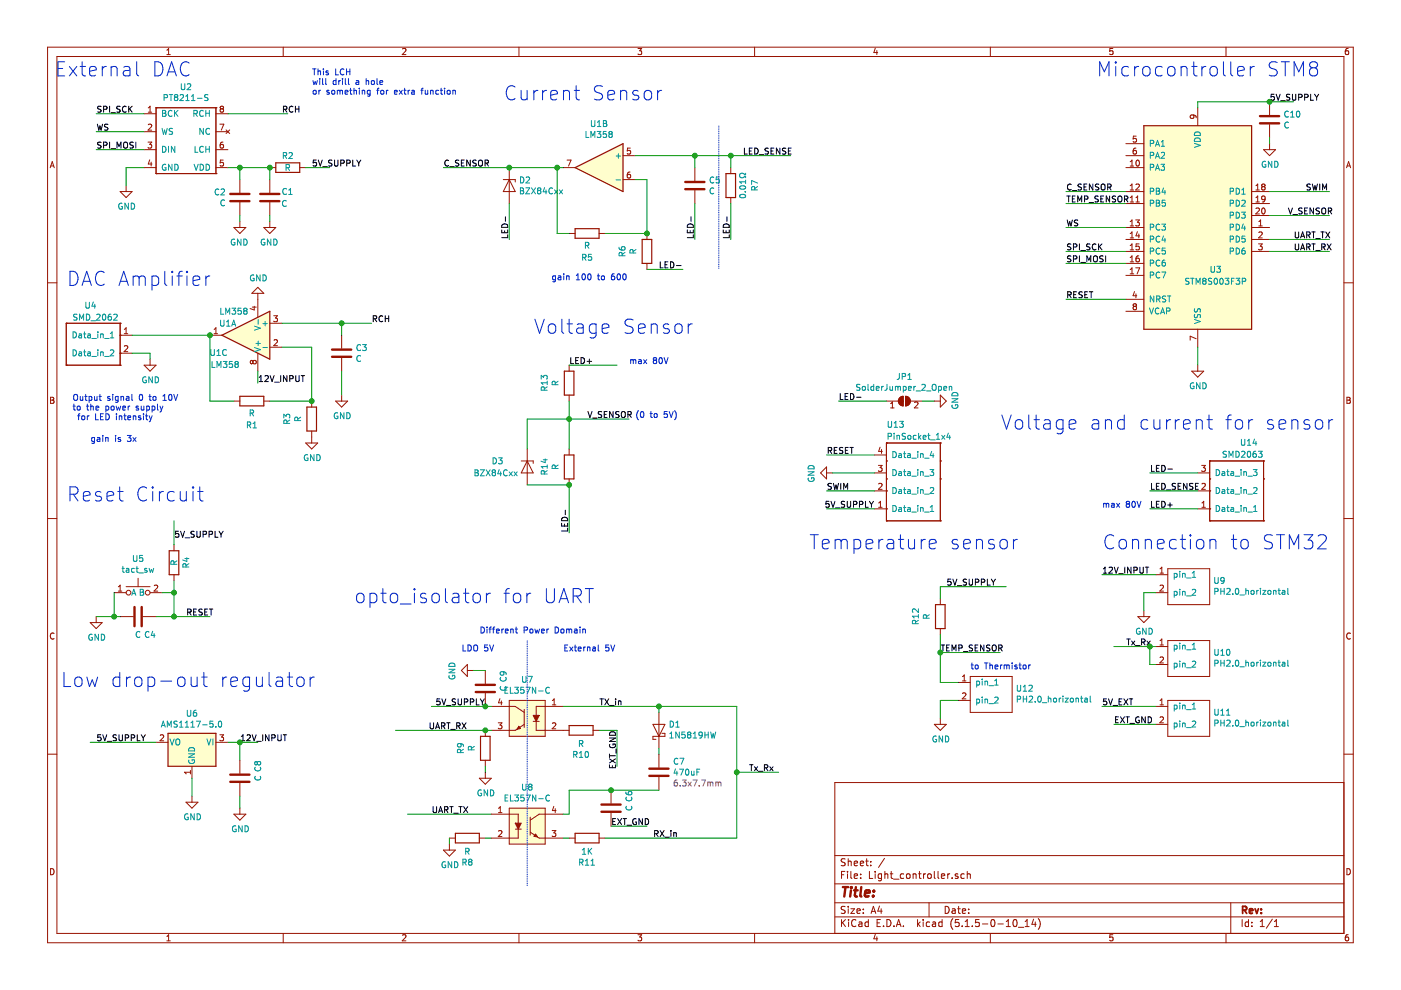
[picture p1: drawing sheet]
EESchema Schematic File Version 4
EELAYER 30 0
EELAYER END
$Descr A4 11693 8268
encoding utf-8
Sheet 1 1
Title ""
Date ""
Rev ""
Comp ""
Comment1 ""
Comment2 ""
Comment3 ""
Comment4 ""
$EndDescr
$Comp
L power:GND #PWR04
U 1 1
P 1050 1550
F 0 "#PWR04" H 1050 1300 50  0001 C CNN
F 1 "GND" H 1055 1377 50  0000 C CNN
F 2 "" H 1050 1550 50  0001 C CNN
F 3 "" H 1050 1550 50  0001 C CNN
	1    1050 1550
	1    0    0    -1  
$EndComp
Wire Wire Line
	1200 1400 1050 1400
Wire Wire Line
	1050 1400 1050 1550
Wire Wire Line
	3100 2700 2850 2700
$Comp
L Device:R R1
U 1 1
P 2100 3350
F 0 "R1" V 2300 3350 50  0000 C CNN
F 1 "R" V 2200 3350 50  0000 C CNN
F 2 "Resistor_SMD:R_0603_1608Metric" V 2030 3350 50  0001 C CNN
F 3 "~" H 2100 3350 50  0001 C CNN
	1    2100 3350
	0    1    1    0   
$EndComp
Wire Wire Line
	1750 2800 1750 3350
Wire Wire Line
	1750 3350 1950 3350
Wire Wire Line
	2250 3350 2600 3350
Wire Wire Line
	2600 2900 2350 2900
Wire Wire Line
	2600 2900 2600 3350
$Comp
L power:GND #PWR05
U 1 1
P 2600 3650
F 0 "#PWR05" H 2600 3400 50  0001 C CNN
F 1 "GND" H 2605 3477 50  0000 C CNN
F 2 "" H 2600 3650 50  0001 C CNN
F 3 "" H 2600 3650 50  0001 C CNN
	1    2600 3650
	1    0    0    -1  
$EndComp
$Comp
L Device:C C3
U 1 1
P 2850 2950
F 0 "C3" H 2965 2996 50  0000 L CNN
F 1 "C" H 2965 2905 50  0000 L CNN
F 2 "Capacitor_SMD:C_0805_2012Metric" H 2888 2800 50  0001 C CNN
F 3 "~" H 2850 2950 50  0001 C CNN
	1    2850 2950
	1    0    0    -1  
$EndComp
Wire Wire Line
	2850 3300 2850 3100
$Comp
L power:GND #PWR08
U 1 1
P 2850 3300
F 0 "#PWR08" H 2850 3050 50  0001 C CNN
F 1 "GND" H 2855 3127 50  0000 C CNN
F 2 "" H 2850 3300 50  0001 C CNN
F 3 "" H 2850 3300 50  0001 C CNN
	1    2850 3300
	1    0    0    -1  
$EndComp
Wire Wire Line
	2850 2800 2850 2700
$Comp
L Device:R R3
U 1 1
P 2600 3500
F 0 "R3" V 2393 3500 50  0000 C CNN
F 1 "R" V 2484 3500 50  0000 C CNN
F 2 "Resistor_SMD:R_0603_1608Metric" V 2530 3500 50  0001 C CNN
F 3 "~" H 2600 3500 50  0001 C CNN
	1    2600 3500
	1    0    0    -1  
$EndComp
Wire Wire Line
	10000 2900 10000 3050
$Comp
L power:GND #PWR09
U 1 1
P 10000 3050
F 0 "#PWR09" H 10000 2800 50  0001 C CNN
F 1 "GND" H 10005 2877 50  0000 C CNN
F 2 "" H 10000 3050 50  0001 C CNN
F 3 "" H 10000 3050 50  0001 C CNN
	1    10000 3050
	1    0    0    -1  
$EndComp
Wire Wire Line
	10600 2000 11100 2000
Wire Wire Line
	10600 2100 11100 2100
Text Label 10800 2000 0    50   ~ 0
UART_TX
Text Label 10800 2100 0    50   ~ 0
UART_RX
Text Label 8900 2100 0    50   ~ 0
SPI_SCK
Text Label 8900 2200 0    50   ~ 0
SPI_MOSI
Wire Wire Line
	1200 1250 800  1250
Text Label 800  1250 0    50   ~ 0
SPI_MOSI
Text Label 10900 1600 0    50   ~ 0
SWIM
Wire Wire Line
	1600 6500 1600 6650
$Comp
L power:GND #PWR0102
U 1 1
P 1600 6650
F 0 "#PWR0102" H 1600 6400 50  0001 C CNN
F 1 "GND" H 1605 6477 50  0000 C CNN
F 2 "" H 1600 6650 50  0001 C CNN
F 3 "" H 1600 6650 50  0001 C CNN
	1    1600 6650
	1    0    0    -1  
$EndComp
Wire Wire Line
	10800 850  10600 850 
Wire Wire Line
	1300 6200 750  6200
Text Label 800  6200 0    50   ~ 0
5V_SUPPLY
Text Label 10600 850  0    50   ~ 0
5V_SUPPLY
$Comp
L Device:R R2
U 1 1
P 2400 1400
F 0 "R2" V 2300 1400 50  0000 C CNN
F 1 "R" V 2400 1400 50  0000 C CNN
F 2 "Resistor_SMD:R_0603_1608Metric" V 2330 1400 50  0001 C CNN
F 3 "~" H 2400 1400 50  0001 C CNN
	1    2400 1400
	0    -1   1    0   
$EndComp
$Comp
L Device:C C1
U 1 1
P 2250 1650
F 0 "C1" H 2050 1700 50  0000 L CNN
F 1 "C" H 2100 1600 50  0000 L CNN
F 2 "Capacitor_SMD:C_0805_2012Metric" H 2288 1500 50  0001 C CNN
F 3 "~" H 2250 1650 50  0001 C CNN
	1    2250 1650
	-1   0    0    -1  
$EndComp
$Comp
L Device:C C2
U 1 1
P 2000 1650
F 0 "C2" H 2115 1696 50  0000 L CNN
F 1 "C" H 2115 1605 50  0000 L CNN
F 2 "Capacitor_SMD:C_0805_2012Metric" H 2038 1500 50  0001 C CNN
F 3 "~" H 2000 1650 50  0001 C CNN
	1    2000 1650
	-1   0    0    -1  
$EndComp
Wire Wire Line
	2250 1400 2250 1500
Wire Wire Line
	2000 1400 2000 1500
$Comp
L power:GND #PWR06
U 1 1
P 2250 1850
F 0 "#PWR06" H 2250 1600 50  0001 C CNN
F 1 "GND" H 2255 1677 50  0000 C CNN
F 2 "" H 2250 1850 50  0001 C CNN
F 3 "" H 2250 1850 50  0001 C CNN
	1    2250 1850
	-1   0    0    -1  
$EndComp
$Comp
L power:GND #PWR07
U 1 1
P 2000 1850
F 0 "#PWR07" H 2000 1600 50  0001 C CNN
F 1 "GND" H 2005 1677 50  0000 C CNN
F 2 "" H 2000 1850 50  0001 C CNN
F 3 "" H 2000 1850 50  0001 C CNN
	1    2000 1850
	-1   0    0    -1  
$EndComp
Text Label 3100 2700 0    50   ~ 0
RCH
Wire Wire Line
	1900 950  2400 950 
Text Label 2350 950  0    50   ~ 0
RCH
Wire Wire Line
	2350 2700 2850 2700
Connection ~ 2850 2700
Text Notes 2600 800  0    50   ~ 0
This LCH \nwill drill a hole \nor something for extra function\n
Text Notes 600  3600 0    50   ~ 0
Output signal 0 to 10V\nto the power supply\n for LED intensity\n\n
Text Notes 550  2400 0    118  ~ 0
DAC Amplifier
Text Notes 750  3700 0    50   ~ 0
gain is 3x\n
Wire Wire Line
	10600 1800 11100 1800
Wire Wire Line
	10600 1600 11100 1600
Wire Wire Line
	8900 1600 9400 1600
Wire Wire Line
	8900 2100 9400 2100
Wire Wire Line
	8900 2200 9400 2200
$Comp
L Device:R R4
U 1 1
P 1450 4700
F 0 "R4" V 1550 4700 50  0000 C CNN
F 1 "R" V 1450 4700 50  0000 C CNN
F 2 "Resistor_SMD:R_0603_1608Metric" V 1380 4700 50  0001 C CNN
F 3 "~" H 1450 4700 50  0001 C CNN
	1    1450 4700
	1    0    0    -1  
$EndComp
Text Label 1450 4500 0    50   ~ 0
5V_SUPPLY
Wire Wire Line
	1450 4550 1450 4350
$Comp
L power:GND #PWR0106
U 1 1
P 800 5150
F 0 "#PWR0106" H 800 4900 50  0001 C CNN
F 1 "GND" H 805 4977 50  0000 C CNN
F 2 "" H 800 5150 50  0001 C CNN
F 3 "" H 800 5150 50  0001 C CNN
	1    800  5150
	1    0    0    -1  
$EndComp
Wire Wire Line
	1450 4950 1450 4850
Text Label 8900 1600 0    50   ~ 0
C_SENSOR
Wire Wire Line
	9400 2500 8900 2500
Text Notes 550  4200 0    118  ~ 0
Reset Circuit
Text Label 8900 2500 0    50   ~ 0
RESET
Text Label 10750 1800 0    50   ~ 0
V_SENSOR
Wire Wire Line
	1350 4950 1450 4950
Wire Wire Line
	1300 5150 1450 5150
Wire Wire Line
	1450 5150 1450 4950
Connection ~ 1450 4950
Wire Wire Line
	1450 5150 1750 5150
Connection ~ 1450 5150
Text Label 1550 5150 0    50   ~ 0
RESET
$Comp
L Custom_Library:PT8211 U2
U 1 1
P 1450 800
F 0 "U2" H 1550 875 50  0000 C CNN
F 1 "PT8211-S" H 1550 784 50  0000 C CNN
F 2 "Package_SO:SOP-8_3.9x4.9mm_P1.27mm" H 1450 800 50  0001 C CNN
F 3 "https://www.futurlec.com/Datasheet/Others/PT8211.pdf" H 1450 800 50  0001 C CNN
	1    1450 800 
	1    0    0    -1  
$EndComp
Wire Wire Line
	1200 950  800  950 
Wire Wire Line
	800  1100 1200 1100
Text Label 800  1100 0    50   ~ 0
WS
Text Label 800  950  0    50   ~ 0
SPI_SCK
Wire Wire Line
	2000 1400 2250 1400
Connection ~ 2250 1400
Wire Wire Line
	2550 1400 2750 1400
Text Label 2600 1400 0    50   ~ 0
5V_SUPPLY
Connection ~ 2600 3350
$Comp
L Device:R R5
U 1 1
P 4900 1950
F 0 "R5" V 5100 1950 50  0000 C CNN
F 1 "R" V 5000 1950 50  0000 C CNN
F 2 "Resistor_SMD:R_0603_1608Metric" V 4830 1950 50  0001 C CNN
F 3 "~" H 4900 1950 50  0001 C CNN
	1    4900 1950
	0    1    1    0   
$EndComp
Wire Wire Line
	5050 1950 5400 1950
Wire Wire Line
	5400 1500 5400 1950
$Comp
L Device:R R6
U 1 1
P 5400 2100
F 0 "R6" V 5193 2100 50  0000 C CNN
F 1 "R" V 5284 2100 50  0000 C CNN
F 2 "Resistor_SMD:R_0603_1608Metric" V 5330 2100 50  0001 C CNN
F 3 "~" H 5400 2100 50  0001 C CNN
	1    5400 2100
	1    0    0    -1  
$EndComp
Connection ~ 5400 1950
Wire Wire Line
	5400 1500 5300 1500
$Comp
L Device:C C5
U 1 1
P 5800 1550
F 0 "C5" H 5915 1596 50  0000 L CNN
F 1 "C" H 5915 1505 50  0000 L CNN
F 2 "Capacitor_SMD:C_0805_2012Metric" H 5838 1400 50  0001 C CNN
F 3 "~" H 5800 1550 50  0001 C CNN
	1    5800 1550
	1    0    0    -1  
$EndComp
Wire Wire Line
	5800 1400 5800 1300
Wire Wire Line
	5300 1300 5800 1300
Wire Wire Line
	4750 1950 4650 1950
Wire Wire Line
	4650 1950 4650 1400
Wire Wire Line
	4650 1400 4700 1400
Text Notes 4600 2350 0    50   ~ 0
gain 100 to 600
Wire Wire Line
	6100 1400 6100 1300
Wire Wire Line
	6100 1300 5800 1300
Connection ~ 5800 1300
Wire Wire Line
	6100 1300 6600 1300
Connection ~ 6100 1300
$Comp
L Device:R R7
U 1 1
P 6100 1550
F 0 "R7" V 6300 1550 50  0000 C CNN
F 1 "0.01Ω" V 6200 1550 50  0000 C CNN
F 2 "Resistor_SMD:R_1210_3225Metric" V 6030 1550 50  0001 C CNN
F 3 "~" H 6100 1550 50  0001 C CNN
	1    6100 1550
	1    0    0    1   
$EndComp
Wire Notes Line
	6000 1050 6000 2250
Wire Wire Line
	2250 1800 2250 1850
Wire Wire Line
	2000 1800 2000 1850
Wire Wire Line
	2000 1400 1900 1400
Connection ~ 2000 1400
$Comp
L Amplifier_Operational:LM358 U1
U 3 1
P 2250 2800
F 0 "U1" H 1900 2950 50  0000 R CNN
F 1 "LM358" H 2000 3050 50  0000 R CNN
F 2 "Package_SO:SOIC-8_3.9x4.9mm_P1.27mm" H 2250 2800 50  0001 C CNN
F 3 "http://www.ti.com/lit/ds/symlink/lm2904-n.pdf" H 2250 2800 50  0001 C CNN
	3    2250 2800
	1    0    0    1   
$EndComp
Text Notes 4200 850  0    118  ~ 0
Current Sensor
$Comp
L Amplifier_Operational:LM358 U1
U 1 1
P 2050 2800
F 0 "U1" H 2200 2900 50  0000 C CNN
F 1 "LM358" H 2150 3000 50  0000 C CNN
F 2 "Package_SO:SOIC-8_3.9x4.9mm_P1.27mm" H 2050 2800 50  0001 C CNN
F 3 "http://www.ti.com/lit/ds/symlink/lm2904-n.pdf" H 2050 2800 50  0001 C CNN
	1    2050 2800
	-1   0    0    -1  
$EndComp
$Comp
L power:GND #PWR0110
U 1 1
P 2150 2500
F 0 "#PWR0110" H 2150 2250 50  0001 C CNN
F 1 "GND" H 2155 2327 50  0000 C CNN
F 2 "" H 2150 2500 50  0001 C CNN
F 3 "" H 2150 2500 50  0001 C CNN
	1    2150 2500
	1    0    0    1   
$EndComp
Wire Wire Line
	3750 7000 3750 7050
$Comp
L Device:R R8
U 1 1
P 3900 7000
F 0 "R8" V 3693 7000 50  0000 C CNN
F 1 "R" V 3784 7000 50  0000 C CNN
F 2 "Resistor_SMD:R_0603_1608Metric" V 3830 7000 50  0001 C CNN
F 3 "~" H 3900 7000 50  0001 C CNN
	1    3900 7000
	0    -1   -1   0   
$EndComp
Text Label 5000 5900 0    50   ~ 0
TX_in
Wire Wire Line
	4100 6100 4050 6100
Text Label 3900 6100 2    50   ~ 0
UART_RX
Wire Wire Line
	4100 7000 4050 7000
$Comp
L power:GND #PWR0101
U 1 1
P 3750 7050
F 0 "#PWR0101" H 3750 6800 50  0001 C CNN
F 1 "GND" H 3755 6877 50  0000 C CNN
F 2 "" H 3750 7050 50  0001 C CNN
F 3 "" H 3750 7050 50  0001 C CNN
	1    3750 7050
	1    0    0    -1  
$EndComp
Wire Wire Line
	3400 6800 4100 6800
Text Label 3600 6800 0    50   ~ 0
UART_TX
Text Notes 4000 5300 0    50   ~ 0
Different Power Domain
Text Notes 3850 5450 0    50   ~ 0
LDO 5V
Text Notes 4700 5450 0    50   ~ 0
External 5V
Wire Wire Line
	4050 6400 4050 6450
$Comp
L Device:R R9
U 1 1
P 4050 6250
F 0 "R9" V 3843 6250 50  0000 C CNN
F 1 "R" V 3934 6250 50  0000 C CNN
F 2 "Resistor_SMD:R_0603_1608Metric" V 3980 6250 50  0001 C CNN
F 3 "~" H 4050 6250 50  0001 C CNN
	1    4050 6250
	1    0    0    -1  
$EndComp
$Comp
L power:GND #PWR0105
U 1 1
P 4050 6450
F 0 "#PWR0105" H 4050 6200 50  0001 C CNN
F 1 "GND" H 4055 6277 50  0000 C CNN
F 2 "" H 4050 6450 50  0001 C CNN
F 3 "" H 4050 6450 50  0001 C CNN
	1    4050 6450
	1    0    0    -1  
$EndComp
Connection ~ 4050 6100
Wire Wire Line
	3300 6100 4050 6100
Wire Wire Line
	5500 6250 5500 6300
Wire Wire Line
	4750 7000 4700 7000
$Comp
L Device:R R11
U 1 1
P 4900 7000
F 0 "R11" V 4693 7000 50  0000 C CNN
F 1 "1K" V 4784 7000 50  0000 C CNN
F 2 "Resistor_SMD:R_0603_1608Metric" V 4830 7000 50  0001 C CNN
F 3 "~" H 4900 7000 50  0001 C CNN
	1    4900 7000
	0    -1   -1   0   
$EndComp
Text Label 5450 7000 0    50   ~ 0
RX_in
$Comp
L Device:C C7
U 1 1
P 5500 6450
F 0 "C7" H 5615 6541 50  0000 L CNN
F 1 "470uF" H 5615 6450 50  0000 L CNN
F 2 "Capacitor_SMD:CP_Elec_6.3x7.7" H 5538 6300 50  0001 C CNN
F 3 "~" H 5500 6450 50  0001 C CNN
F 4 "6.3x7.7mm" H 5615 6359 50  0000 L CNN "size"
	1    5500 6450
	1    0    0    -1  
$EndComp
Wire Wire Line
	4700 6800 4750 6800
Wire Wire Line
	4750 6800 4750 6600
Wire Wire Line
	4750 6600 5100 6600
Wire Wire Line
	5400 6900 5100 6900
Text Label 5100 6900 0    50   ~ 0
EXT_GND
Wire Wire Line
	5150 6400 5150 6100
Text Label 5150 6100 3    50   ~ 0
EXT_GND
$Comp
L Device:R R10
U 1 1
P 4850 6100
F 0 "R10" V 4643 6100 50  0000 C CNN
F 1 "R" V 4734 6100 50  0000 C CNN
F 2 "Resistor_SMD:R_0603_1608Metric" V 4780 6100 50  0001 C CNN
F 3 "~" H 4850 6100 50  0001 C CNN
	1    4850 6100
	0    -1   -1   0   
$EndComp
Wire Wire Line
	5150 6100 5000 6100
Wire Wire Line
	5050 7000 6150 7000
Wire Wire Line
	6150 5900 6150 6450
Text Label 4050 5900 2    50   ~ 0
5V_SUPPLY
$Comp
L Custom_Library:EL357N-C U8
U 1 1
P 4400 6650
F 0 "U8" H 4400 6725 50  0000 C CNN
F 1 "EL357N-C" H 4400 6634 50  0000 C CNN
F 2 "Package_SO:SOP-4_3.8x4.1mm_P2.54mm" H 4400 6650 50  0001 C CNN
F 3 "" H 4400 6650 50  0001 C CNN
	1    4400 6650
	1    0    0    -1  
$EndComp
Wire Wire Line
	3600 5900 4050 5900
$Comp
L Custom_Library:EL357N-C U7
U 1 1
P 4400 5750
F 0 "U7" H 4400 5825 50  0000 C CNN
F 1 "EL357N-C" H 4400 5734 50  0000 C CNN
F 2 "Package_SO:SOP-4_3.8x4.1mm_P2.54mm" H 4400 5750 50  0001 C CNN
F 3 "" H 4400 5750 50  0001 C CNN
	1    4400 5750
	-1   0    0    -1  
$EndComp
Wire Wire Line
	800  5150 950  5150
Wire Wire Line
	950  5150 1000 5150
Connection ~ 950  5150
Wire Wire Line
	950  4950 950  5150
$Comp
L Custom_Library:tact_sw U5
U 1 1
P 1150 4800
F 0 "U5" H 1150 4935 50  0000 C CNN
F 1 "tact_sw" H 1150 4844 50  0000 C CNN
F 2 "Button_Switch_SMD:SW_SPST_SKQG_WithStem" H 1150 4800 50  0001 C CNN
F 3 "" H 1150 4800 50  0001 C CNN
	1    1150 4800
	1    0    0    -1  
$EndComp
Wire Wire Line
	5100 6600 5500 6600
Connection ~ 5100 6600
$Comp
L Custom_Library:SMD_2062 U4
U 1 1
P 850 2650
F 0 "U4" H 700 2750 50  0000 L CNN
F 1 "SMD_2062" H 600 2650 50  0000 L CNN
F 2 "Custom_footprint_lib:LEDSMD2062" H 850 2650 50  0001 C CNN
F 3 "" H 850 2650 50  0001 C CNN
	1    850  2650
	1    0    0    -1  
$EndComp
Wire Wire Line
	1750 2800 1100 2800
Connection ~ 1750 2800
$Comp
L power:GND #PWR0111
U 1 1
P 1250 3000
F 0 "#PWR0111" H 1250 2750 50  0001 C CNN
F 1 "GND" H 1255 2827 50  0000 C CNN
F 2 "" H 1250 3000 50  0001 C CNN
F 3 "" H 1250 3000 50  0001 C CNN
	1    1250 3000
	1    0    0    -1  
$EndComp
Wire Wire Line
	1100 2950 1250 2950
Wire Wire Line
	1250 2950 1250 3000
$Comp
L Custom_Library:PH2.0_horizontal U10
U 1 1
P 9900 5300
F 0 "U10" H 10128 5151 50  0000 L CNN
F 1 "PH2.0_horizontal" H 10128 5060 50  0000 L CNN
F 2 "Connector_JST:JST_PH_S2B-PH-SM4-TB_1x02-1MP_P2.00mm_Horizontal" H 9900 5300 50  0001 C CNN
F 3 "" H 9900 5300 50  0001 C CNN
	1    9900 5300
	1    0    0    -1  
$EndComp
$Comp
L Custom_Library:PH2.0_horizontal U11
U 1 1
P 9900 5800
F 0 "U11" H 10128 5651 50  0000 L CNN
F 1 "PH2.0_horizontal" H 10128 5560 50  0000 L CNN
F 2 "Connector_JST:JST_PH_S2B-PH-SM4-TB_1x02-1MP_P2.00mm_Horizontal" H 9900 5800 50  0001 C CNN
F 3 "" H 9900 5800 50  0001 C CNN
	1    9900 5800
	1    0    0    -1  
$EndComp
Wire Wire Line
	6150 6450 6500 6450
Connection ~ 6150 6450
Wire Wire Line
	6150 6450 6150 7000
Text Label 6250 6450 0    50   ~ 0
Tx_Rx
Wire Wire Line
	9300 5400 9600 5400
Text Label 9400 5400 0    50   ~ 0
Tx_Rx
Text Label 9300 6050 0    50   ~ 0
EXT_GND
Wire Wire Line
	9300 6050 9650 6050
Wire Notes Line
	4400 5350 4400 7400
Text Notes 2950 5050 0    118  ~ 0
opto_isolator for UART
Wire Wire Line
	9650 5900 9200 5900
Text Label 9200 5900 0    50   ~ 0
5V_EXT
Text Notes 9200 4600 0    118  ~ 0
Connection to STM32
Text Notes 450  650  0    118  ~ 0
External DAC
Text Notes 500  5750 0    118  ~ 0
Low drop-out regulator
Text Notes 9150 650  0    118  ~ 0
Microcontroller STM8
Wire Wire Line
	4700 5900 5500 5900
$Comp
L Diode:1N5819 D1
U 1 1
P 5500 6100
F 0 "D1" V 5546 6021 50  0000 R CNN
F 1 "1N5819HW" V 5455 6021 50  0000 R CNN
F 2 "Diode_SMD:D_SOD-123" H 5500 5925 50  0001 C CNN
F 3 "http://www.vishay.com/docs/88525/1n5817.pdf" H 5500 6100 50  0001 C CNN
	1    5500 6100
	0    -1   -1   0   
$EndComp
Wire Wire Line
	5500 5950 5500 5900
Connection ~ 5500 5900
Wire Wire Line
	5500 5900 6150 5900
$Comp
L Device:C C4
U 1 1
P 1150 5150
F 0 "C4" V 1300 5250 50  0000 C CNN
F 1 "C" V 1300 5150 50  0000 C CNN
F 2 "Capacitor_SMD:C_0805_2012Metric" H 1188 5000 50  0001 C CNN
F 3 "~" H 1150 5150 50  0001 C CNN
	1    1150 5150
	0    1    1    0   
$EndComp
$Comp
L Device:C C6
U 1 1
P 5100 6750
F 0 "C6" V 5250 6850 50  0000 C CNN
F 1 "C" V 5250 6750 50  0000 C CNN
F 2 "Capacitor_SMD:C_0805_2012Metric" H 5138 6600 50  0001 C CNN
F 3 "~" H 5100 6750 50  0001 C CNN
	1    5100 6750
	1    0    0    -1  
$EndComp
Wire Wire Line
	9650 5550 9600 5550
Wire Wire Line
	9600 5550 9600 5400
Connection ~ 9600 5400
Wire Wire Line
	9600 5400 9650 5400
Wire Wire Line
	9550 4950 9550 5100
$Comp
L power:GND #PWR02
U 1 1
P 9550 5100
F 0 "#PWR02" H 9550 4850 50  0001 C CNN
F 1 "GND" H 9555 4927 50  0000 C CNN
F 2 "" H 9550 5100 50  0001 C CNN
F 3 "" H 9550 5100 50  0001 C CNN
	1    9550 5100
	1    0    0    -1  
$EndComp
Wire Wire Line
	9650 4950 9550 4950
Wire Wire Line
	1900 6200 2000 6200
Text Label 2000 6200 0    50   ~ 0
12V_INPUT
Wire Wire Line
	9650 4800 9200 4800
Text Label 9200 4800 0    50   ~ 0
12V_INPUT
Wire Wire Line
	2150 3100 2150 3200
Text Label 2150 3200 0    50   ~ 0
12V_INPUT
Text Notes 6750 4600 0    118  ~ 0
Temperature sensor
Wire Wire Line
	8400 4900 7850 4900
Text Label 7900 4900 0    50   ~ 0
5V_SUPPLY
$Comp
L Device:R R12
U 1 1
P 7850 5150
F 0 "R12" V 7643 5150 50  0000 C CNN
F 1 "R" V 7734 5150 50  0000 C CNN
F 2 "Resistor_SMD:R_0603_1608Metric" V 7780 5150 50  0001 C CNN
F 3 "~" H 7850 5150 50  0001 C CNN
	1    7850 5150
	1    0    0    -1  
$EndComp
Wire Wire Line
	7850 4900 7850 5000
$Comp
L power:GND #PWR01
U 1 1
P 7850 6000
F 0 "#PWR01" H 7850 5750 50  0001 C CNN
F 1 "GND" H 7855 5827 50  0000 C CNN
F 2 "" H 7850 6000 50  0001 C CNN
F 3 "" H 7850 6000 50  0001 C CNN
	1    7850 6000
	1    0    0    -1  
$EndComp
Wire Wire Line
	7850 5450 8350 5450
Text Label 7850 5450 0    50   ~ 0
TEMP_SENSOR
$Comp
L Amplifier_Operational:LM358 U1
U 2 1
P 5000 1400
F 0 "U1" H 5000 1767 50  0000 C CNN
F 1 "LM358" H 5000 1676 50  0000 C CNN
F 2 "Package_SO:SOIC-8_3.9x4.9mm_P1.27mm" H 5000 1400 50  0001 C CNN
F 3 "http://www.ti.com/lit/ds/symlink/lm2904-n.pdf" H 5000 1400 50  0001 C CNN
	2    5000 1400
	-1   0    0    -1  
$EndComp
$Comp
L Custom_Library:PH2.0_horizontal U9
U 1 1
P 9900 4700
F 0 "U9" H 10128 4551 50  0000 L CNN
F 1 "PH2.0_horizontal" H 10128 4460 50  0000 L CNN
F 2 "Connector_JST:JST_PH_S2B-PH-SM4-TB_1x02-1MP_P2.00mm_Horizontal" H 9900 4700 50  0001 C CNN
F 3 "" H 9900 4700 50  0001 C CNN
	1    9900 4700
	1    0    0    -1  
$EndComp
$Comp
L Custom_Library:PH2.0_horizontal U12
U 1 1
P 8250 5600
F 0 "U12" H 8478 5451 50  0000 L CNN
F 1 "PH2.0_horizontal" H 8478 5360 50  0000 L CNN
F 2 "Connector_JST:JST_PH_S2B-PH-SM4-TB_1x02-1MP_P2.00mm_Horizontal" H 8250 5600 50  0001 C CNN
F 3 "" H 8250 5600 50  0001 C CNN
	1    8250 5600
	1    0    0    -1  
$EndComp
Wire Wire Line
	7850 5700 8000 5700
Wire Wire Line
	7850 5300 7850 5450
Wire Wire Line
	8000 5850 7850 5850
Wire Wire Line
	7850 5850 7850 6000
Text Notes 8100 5600 0    50   ~ 0
to Thermistor
$Comp
L Regulator_Linear:AMS1117-5.0 U6
U 1 1
P 1600 6200
F 0 "U6" H 1600 6442 50  0000 C CNN
F 1 "AMS1117-5.0" H 1600 6351 50  0000 C CNN
F 2 "Package_TO_SOT_SMD:SOT-223-3_TabPin2" H 1600 6400 50  0001 C CNN
F 3 "http://www.advanced-monolithic.com/pdf/ds1117.pdf" H 1700 5950 50  0001 C CNN
	1    1600 6200
	-1   0    0    -1  
$EndComp
Connection ~ 7850 5450
Wire Wire Line
	7850 5450 7850 5700
$Comp
L Custom_Library:SMD2063 U14
U 1 1
P 10350 4450
F 0 "U14" H 10350 3700 50  0000 R CNN
F 1 "SMD2063" H 10500 3800 50  0000 R CNN
F 2 "Custom_footprint_lib:SMD2063" H 10350 4450 50  0001 C CNN
F 3 "" H 10350 4450 50  0001 C CNN
	1    10350 4450
	-1   0    0    1   
$EndComp
Text Label 9600 3950 0    50   ~ 0
LED-
Text Label 9600 4250 0    50   ~ 0
LED+
Text Label 9600 4100 0    50   ~ 0
LED_SENSE
Wire Wire Line
	9600 4100 10000 4100
Wire Wire Line
	9600 4250 10000 4250
Wire Wire Line
	9600 3950 10000 3950
Wire Wire Line
	6100 1700 6100 2000
Text Label 6100 2000 1    50   ~ 0
LED-
Text Label 6200 1300 0    50   ~ 0
LED_SENSE
Text Notes 8350 3600 0    118  ~ 0
Voltage and current for sensor
$Comp
L Device:R R13
U 1 1
P 4750 3200
F 0 "R13" V 4543 3200 50  0000 C CNN
F 1 "R" V 4634 3200 50  0000 C CNN
F 2 "Resistor_SMD:R_0603_1608Metric" V 4680 3200 50  0001 C CNN
F 3 "~" H 4750 3200 50  0001 C CNN
	1    4750 3200
	1    0    0    -1  
$EndComp
Text Notes 4450 2800 0    118  ~ 0
Voltage Sensor
Text Label 4750 3050 0    50   ~ 0
LED+
Wire Wire Line
	4750 3050 5150 3050
$Comp
L Device:R R14
U 1 1
P 4750 3900
F 0 "R14" V 4543 3900 50  0000 C CNN
F 1 "R" V 4634 3900 50  0000 C CNN
F 2 "Resistor_SMD:R_0603_1608Metric" V 4680 3900 50  0001 C CNN
F 3 "~" H 4750 3900 50  0001 C CNN
	1    4750 3900
	1    0    0    -1  
$EndComp
Wire Wire Line
	4750 3500 5250 3500
Text Label 4900 3500 0    50   ~ 0
V_SENSOR
Wire Wire Line
	4750 3350 4750 3500
Connection ~ 4750 3500
Wire Wire Line
	4750 3500 4750 3750
Text Label 4750 4450 1    50   ~ 0
LED-
Wire Wire Line
	4750 4450 4750 4050
Text Notes 5250 3050 0    50   ~ 0
max 80V
Text Notes 9200 4250 0    50   ~ 0
max 80V
Text Notes 5300 3500 0    50   ~ 0
(0 to 5V)\n
Wire Wire Line
	4400 4050 4750 4050
Connection ~ 4750 4050
Wire Wire Line
	4750 3500 4400 3500
Wire Wire Line
	4400 3500 4400 3750
Wire Wire Line
	5800 1700 5800 2000
Text Label 5800 2000 1    50   ~ 0
LED-
Wire Wire Line
	5400 2250 5700 2250
Text Label 5700 2250 2    50   ~ 0
LED-
Text Label 3700 1400 0    50   ~ 0
C_SENSOR
Connection ~ 4650 1400
Wire Wire Line
	4250 1700 4250 2000
Text Label 4250 2000 1    50   ~ 0
LED-
$Comp
L Custom_Library:PinSocket_1x4 U13
U 1 1
P 7600 4500
F 0 "U13" H 7800 3550 50  0000 R CNN
F 1 "PinSocket_1x4" H 7800 3650 50  0000 R CNN
F 2 "Custom_footprint_lib:custom_pinsocket_1x04_p2.54" H 7600 4500 50  0001 C CNN
F 3 "" H 7600 4500 50  0001 C CNN
	1    7600 4500
	-1   0    0    1   
$EndComp
Wire Wire Line
	7300 4100 6900 4100
Wire Wire Line
	7300 3800 6900 3800
Text Label 6900 4100 0    50   ~ 0
SWIM
Text Label 6900 3800 0    50   ~ 0
RESET
$Comp
L power:GND #PWR0103
U 1 1
P 6950 3950
F 0 "#PWR0103" H 6950 3700 50  0001 C CNN
F 1 "GND" H 6955 3777 50  0000 C CNN
F 2 "" H 6950 3950 50  0001 C CNN
F 3 "" H 6950 3950 50  0001 C CNN
	1    6950 3950
	0    1    1    0   
$EndComp
Wire Wire Line
	6950 3950 7300 3950
Text Label 7300 4250 2    50   ~ 0
5V_SUPPLY
Wire Wire Line
	6900 4250 7300 4250
$Comp
L Device:C C10
U 1 1
P 10600 1000
F 0 "C10" H 10715 1046 50  0000 L CNN
F 1 "C" H 10715 955 50  0000 L CNN
F 2 "Capacitor_SMD:C_0805_2012Metric" H 10638 850 50  0001 C CNN
F 3 "~" H 10600 1000 50  0001 C CNN
	1    10600 1000
	1    0    0    -1  
$EndComp
$Comp
L MCU_ST_STM8:STM8S003F3P U3
U 1 1
P 10000 1900
F 0 "U3" H 10150 1550 50  0000 C CNN
F 1 "STM8S003F3P" H 10150 1450 50  0000 C CNN
F 2 "Package_SO:TSSOP-20_4.4x6.5mm_P0.65mm" H 10050 3000 50  0001 L CNN
F 3 "http://www.st.com/st-web-ui/static/active/en/resource/technical/document/datasheet/DM00024550.pdf" H 9950 1500 50  0001 C CNN
	1    10000 1900
	1    0    0    -1  
$EndComp
Wire Wire Line
	10600 850  10000 850 
Wire Wire Line
	10000 850  10000 900 
Connection ~ 10600 850 
$Comp
L Device:C C9
U 1 1
P 4050 5750
F 0 "C9" V 4200 5850 50  0000 C CNN
F 1 "C" V 4200 5750 50  0000 C CNN
F 2 "Capacitor_SMD:C_0805_2012Metric" H 4088 5600 50  0001 C CNN
F 3 "~" H 4050 5750 50  0001 C CNN
	1    4050 5750
	1    0    0    -1  
$EndComp
$Comp
L power:GND #PWR0104
U 1 1
P 3950 5600
F 0 "#PWR0104" H 3950 5350 50  0001 C CNN
F 1 "GND" H 3955 5427 50  0000 C CNN
F 2 "" H 3950 5600 50  0001 C CNN
F 3 "" H 3950 5600 50  0001 C CNN
	1    3950 5600
	0    1    1    0   
$EndComp
Wire Wire Line
	3950 5600 4050 5600
Wire Wire Line
	2000 6350 2000 6200
$Comp
L Device:C C8
U 1 1
P 2000 6500
F 0 "C8" V 2150 6600 50  0000 C CNN
F 1 "C" V 2150 6500 50  0000 C CNN
F 2 "Capacitor_SMD:C_0805_2012Metric" H 2038 6350 50  0001 C CNN
F 3 "~" H 2000 6500 50  0001 C CNN
	1    2000 6500
	1    0    0    -1  
$EndComp
$Comp
L power:GND #PWR0107
U 1 1
P 2000 6750
F 0 "#PWR0107" H 2000 6500 50  0001 C CNN
F 1 "GND" H 2005 6577 50  0000 C CNN
F 2 "" H 2000 6750 50  0001 C CNN
F 3 "" H 2000 6750 50  0001 C CNN
	1    2000 6750
	1    0    0    -1  
$EndComp
Wire Wire Line
	2000 6650 2000 6750
Wire Wire Line
	8900 1700 9400 1700
Text Label 8900 1700 0    50   ~ 0
TEMP_SENSOR
Text Label 8900 1900 0    50   ~ 0
WS
Wire Wire Line
	8900 1900 9400 1900
$Comp
L Diode:BZX84Cxx D2
U 1 1
P 4250 1550
F 0 "D2" V 4204 1629 50  0000 L CNN
F 1 "BZX84Cxx" V 4295 1629 50  0000 L CNN
F 2 "Diode_SMD:D_SOT-23_ANK" H 4250 1375 50  0001 C CNN
F 3 "https://diotec.com/tl_files/diotec/files/pdf/datasheets/bzx84c2v4.pdf" H 4250 1550 50  0001 C CNN
	1    4250 1550
	0    1    1    0   
$EndComp
Wire Wire Line
	3700 1400 4250 1400
Connection ~ 4250 1400
Wire Wire Line
	4250 1400 4650 1400
$Comp
L Diode:BZX84Cxx D3
U 1 1
P 4400 3900
F 0 "D3" V 4350 3600 50  0000 L CNN
F 1 "BZX84Cxx" V 4450 3450 50  0000 L CNN
F 2 "Diode_SMD:D_SOT-23_ANK" H 4400 3725 50  0001 C CNN
F 3 "https://diotec.com/tl_files/diotec/files/pdf/datasheets/bzx84c2v4.pdf" H 4400 3900 50  0001 C CNN
	1    4400 3900
	0    1    1    0   
$EndComp
Wire Wire Line
	7700 3350 7800 3350
$Comp
L power:GND #PWR0108
U 1 1
P 7800 3350
F 0 "#PWR0108" H 7800 3100 50  0001 C CNN
F 1 "GND" H 7805 3177 50  0000 C CNN
F 2 "" H 7800 3350 50  0001 C CNN
F 3 "" H 7800 3350 50  0001 C CNN
	1    7800 3350
	0    -1   -1   0   
$EndComp
Wire Wire Line
	7000 3350 7400 3350
Text Label 7000 3350 0    50   ~ 0
LED-
$Comp
L Jumper:SolderJumper_2_Open JP1
U 1 1
P 7550 3350
F 0 "JP1" H 7550 3555 50  0000 C CNN
F 1 "SolderJumper_2_Open" H 7550 3464 50  0000 C CNN
F 2 "Jumper:SolderJumper-2_P1.3mm_Open_TrianglePad1.0x1.5mm" H 7550 3350 50  0001 C CNN
F 3 "~" H 7550 3350 50  0001 C CNN
	1    7550 3350
	1    0    0    -1  
$EndComp
$Comp
L power:GND #PWR0109
U 1 1
P 10600 1200
F 0 "#PWR0109" H 10600 950 50  0001 C CNN
F 1 "GND" H 10605 1027 50  0000 C CNN
F 2 "" H 10600 1200 50  0001 C CNN
F 3 "" H 10600 1200 50  0001 C CNN
	1    10600 1200
	1    0    0    -1  
$EndComp
Wire Wire Line
	10600 1150 10600 1200
Connection ~ 2000 6200
Wire Wire Line
	2000 6200 2150 6200
Connection ~ 4050 5900
Wire Wire Line
	4050 5900 4100 5900
$EndSCHEMATC
